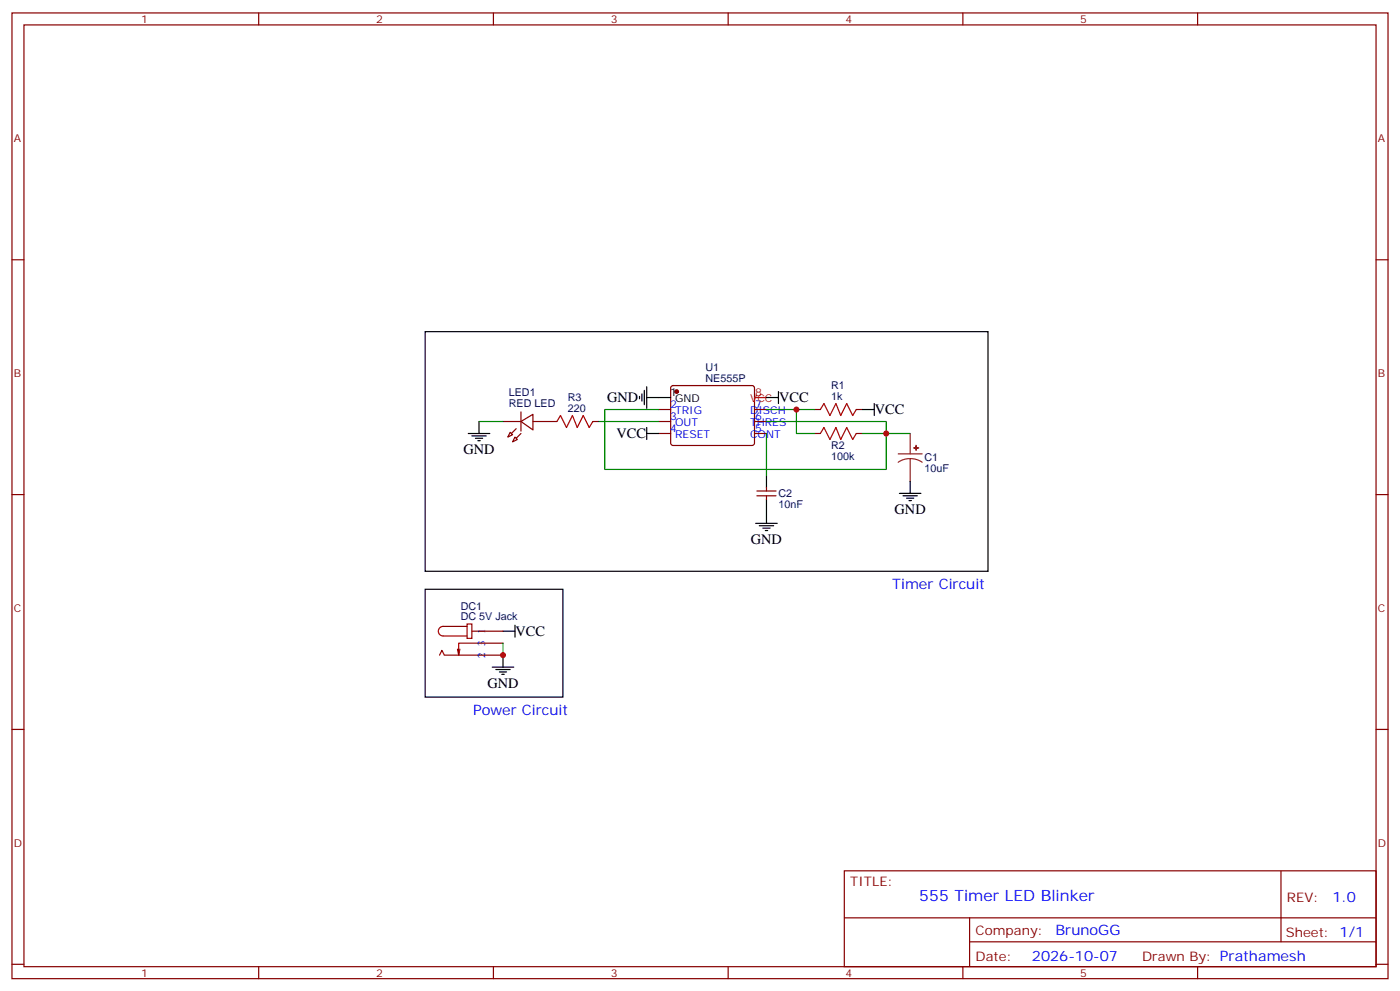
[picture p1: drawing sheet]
<svg xmlns="http://www.w3.org/2000/svg" width="412mm" height="292mm" viewBox="0 0 412 292" stroke-linecap="round" stroke-linejoin="round" font-family="sans-serif">
<g fill="none" stroke="#870000" stroke-width=".35">
<path d="M3.5 3.8h405.4v284.3h-405.4zM7.1 7.3h398.2v277.3h-398.2zM76.2 3.8v3.5M145.3 3.8v3.5M214.5 3.8v3.5M283.6 3.8v3.5M352.8 3.8v3.5M3.5 76.5h3.6M405.3 76.5h3.6M197.8 113.7l.5-.2h23.2l.5 .2 .2 .5v16.5l-.7 .5-23.5-.1-.4-.6v-16.3zM162.3 124.1h1.7M174.6 124.1h1.8"/>
<path d="M194 120.6h3.6M194 124.1h3.6M194 127.6h3.6M222.2 120.6h3.6M222.2 124.1h3.6M222.2 127.6h3.6M239.9 120.6h1.8M239.9 127.6h1.8M252.2 120.6h1.8M252.2 127.6h1.8M3.5 145.6h3.6M223 146h5.6"/>
<path d="M223 144.6h5.6M225.8 143.5v1.1M225.8 146v1M405.3 145.6h3.6M3.5 214.8h3.6M405.3 214.8h3.6M248.7 256.4h156.6v28.2h-156.6zM377.3 256.4v20.9M248.7 270.2h156.5M285.6 277.3h119.6M285.6 270.2v14.2M3.5 283.9h3.6"/>
<path d="M76.2 284.6v3.5M145.3 284.6v3.5M214.5 284.6v3.5M283.6 284.6v3.5M352.8 284.6v3.5M405.3 283.9h3.6"/>
</g>
<circle cx="199.3" cy="115.3" r=".53" fill="#870000" stroke="#870000" stroke-width=".35"/>
<path d="M194 117.1h3.6M225.8 140v3.5M225.8 147v3.6" fill="none" stroke="#000" stroke-width=".35"/>
<path d="M222.2 117.1h3.6" fill="none" stroke="#f00" stroke-width=".35"/>
<path d="M164 124.1l1.1-1.8 1.8 3.6 1.7-3.6 1.4 3.6 1.8-3.6 1.8 3.6 1-1.8M241.7 120.6l1-1.8 1.8 3.5 1.7-3.5 1.4 3.5 1.8-3.5 1.8 3.5 1-1.7M241.7 127.6l1-1.7 1.8 3.5 1.7-3.5 1.4 3.5 1.8-3.5 1.8 3.5 1-1.8" fill="none" stroke="#a10000" stroke-width=".35"/>
<path d="M264.6 133.6h7M268.1 135l-1.8 .3-1.7 .8M268.1 135l1.9 .3 1.6 .8M268.1 127.6v6M268.1 135v6.7" fill="none" stroke="#8c2424" stroke-width=".35"/>
<g fill="#8c2424" stroke="#8c2424" stroke-width=".35">
<path d="M269.2 131.9h1.4z"/>
<path d="M269.8 131.2l.1 1.4z"/>
</g>
<path d="M153.5 124.1l3.5-2.1v4.6z" fill="#fff" stroke="#870000" stroke-width=".35"/>
<path d="M153.5 121.3v5.6z" fill="#f00" stroke="#870000" stroke-width=".35"/>
<g fill="#870000" stroke="#870000" stroke-width=".35">
<path d="M153.5 127.6l-1.5 1.4z"/>
<path d="M152 126.2l-1.4 1.4z"/>
</g>
<g fill="#fff" stroke="#870000" stroke-width=".35">
<path d="M151.7 128.7l.7 .7-1.4 .7z"/>
<path d="M150.3 127.3l.7 .7-1.4 .7z"/>
</g>
<path d="M148.2 124.1h5.3M157 124.1h5.3M141.1 185.8h7.1M141.1 192.9h7.1M141.1 189.4h7.1" fill="none" stroke="#870000" stroke-width=".35"/>
<path d="M129.5 192.9l.7-1.4 .7 1.4h10.2M135.5 191.1l-.4 1.8M137.6 183.7h1.4v4.3h-1.4zM137.6 184.4h-7.1a1.41 1.41 0 0 0-1.4 1.4 1.41 1.41 0 0 0 1.4 1.5h7.1M139 185.8h2.1M141.1 189.4h-6v3.5l-.3-1.8" fill="none" stroke="#a10000" stroke-width=".35"/>
<g fill="none" stroke="#000" stroke-width=".35">
<path d="M125.2 97.6h165.8v70.6h-165.8zM188.4 116.7v.7M189.1 116v2.1M189.8 114.9v4.3M190.5 117.1h3.5M190.5 113.9v6.3M225.8 117.1h3.5M229.3 115.3v3.5M257.5 118.8v3.5M137.9 127.6h6.4M139 128.3h4.2M140.1 129h2.1"/>
<path d="M140.8 129.8h.7M141.1 124.1v3.5M190.5 125.9v3.5M190.5 127.6h3.5M254 120.6h3.5M222.6 154.1h6.4M223.7 154.8h4.2M224.7 155.5h2.1M225.4 156.2h.7M225.8 150.6v3.5M264.9 145.3h6.4M266 146h4.2"/>
<path d="M267.1 146.7h2.1M267.8 147.4h.7M268.1 141.7v3.6M125.2 173.5h40.6v31.7h-40.6zM145 196.4h6.3M146 197.1h4.3M147.1 197.8h2.1M147.8 198.5h.7M148.2 192.9v3.5M148.2 185.8h3.5M151.7 184.1v3.5"/>
</g>
<path d="M141.1 124.1h7.1M176.4 124.1h17.6M194 120.6h-15.8v17.6h82.9v-14.1h-35.3M225.8 127.6v12.4M225.8 120.6h14.1M234.6 120.6v7h5.3M254 127.6h14.1M148.2 189.4v3.5" fill="none" stroke="#008700" stroke-width=".35"/>
<g fill="#c00">
<circle cx="148.2" cy="192.9" r=".88"/>
<circle cx="234.6" cy="120.6" r=".88"/>
<circle cx="261.1" cy="127.6" r=".88"/>
</g>
<text font-size="4.6" fill="#00f" x="270.8" y="265.4">555 Timer LED Blinker</text>
<g font-size="4.2">
<text x="178.9" y="118.5">GND</text>
<text x="229.5" y="118.5">VCC</text>
<text x="257.7" y="122">VCC</text>
<text x="181.6" y="129.1">VCC</text>
<text x="136.5" y="133.7">GND</text>
<text x="263.5" y="151.4">GND</text>
<text x="221.2" y="160.2">GND</text>
<text x="151.9" y="187.3">VCC</text>
<text x="143.6" y="202.5">GND</text>
</g>
<g font-size="4.2" fill="#00f">
<text x="262.8" y="173.5">Timer Circuit</text>
<text x="139.3" y="210.5">Power Circuit</text>
<text x="392.5" y="265.7">1.0</text>
<text x="310.9" y="275.2">BrunoGG</text>
<text x="304" y="283">2026-10-07</text>
</g>
<g font-size="3.9" fill="#800">
<text x="250.5" y="261">TITLE:</text>
<text x="379.1" y="265.7">REV:</text>
<text x="287.4" y="275.2">Company:</text>
<text x="378.7" y="275.8">Sheet: 1/1</text>
<text x="287.4" y="282.9">Date:</text>
<text x="336.4" y="282.9">Drawn By: Prathamesh</text>
</g>
<g font-size="3.2" fill="#800">
<text x="41.6" y="6.8">1</text>
<text x="110.8" y="6.8">2</text>
<text x="179.9" y="6.8">3</text>
<text x="249.1" y="6.8">4</text>
<text x="318.2" y="6.8">5</text>
<text x="4.1" y="41.9">A</text>
<text x="405.9" y="41.9">A</text>
<text x="4.1" y="111.1">B</text>
<text x="405.9" y="111.1">B</text>
<text x="4.1" y="180.2">C</text>
<text x="405.9" y="180.2">C</text>
<text x="4.1" y="249.3">D</text>
<text x="405.9" y="249.3">D</text>
<text x="41.6" y="287.6">1</text>
<text x="110.8" y="287.6">2</text>
<text x="179.9" y="287.6">3</text>
<text x="249.1" y="287.6">4</text>
<text x="318.2" y="287.6">5</text>
</g>
<g font-size="3.2" fill="#000080">
<text x="207.8" y="112.3">NE555P</text>
<text x="207.8" y="109.3">U1</text>
<text x="149.9" y="120">RED LED</text>
<text x="149.9" y="116.7">LED1</text>
<text x="167.2" y="118.1">R3</text>
<text x="244.8" y="117.8">1k</text>
<text x="244.8" y="114.5">R1</text>
<text x="167.2" y="121.3">220</text>
<text x="244.8" y="135.5">100k</text>
<text x="244.8" y="132.3">R2</text>
<text x="272.3" y="135.8">C1</text>
<text x="272.3" y="139">10uF</text>
<text x="229.3" y="149.6">10nF</text>
<text x="229.3" y="146.4">C2</text>
<text x="135.7" y="179.5">DC1</text>
<text x="135.7" y="182.7">DC 5V Jack</text>
</g>
<g font-size="3.2">
<text x="197.4" y="116.7">1</text>
<text x="198.9" y="118.5">GND</text>
</g>
<g font-size="3.2" fill="#f00">
<text x="220.9" y="118.5">VCC</text>
<text x="222.4" y="116.7">8</text>
</g>
<g font-size="3.2" fill="#00f">
<text x="197.4" y="120.2">2</text>
<text x="197.4" y="123.8">3</text>
<text x="198.9" y="122">TRIG</text>
<text x="198.9" y="125.5">OUT</text>
<text x="220.9" y="125.5">THRES</text>
<text x="220.9" y="122">DISCH</text>
<text x="222.4" y="123.8">6</text>
<text x="222.4" y="120.2">7</text>
<text x="197.4" y="127.3">4</text>
<text x="198.9" y="129">RESET</text>
<text x="220.9" y="129">CONT</text>
<text x="222.4" y="127.3">5</text>
<text x="142.9" y="190.1" transform="rotate(-90 142.9 190.1)">3</text>
<text x="142.9" y="186.5" transform="rotate(-90 142.9 186.5)">1</text>
<text x="142.9" y="193.6" transform="rotate(-90 142.9 193.6)">2</text>
</g>
</svg>
